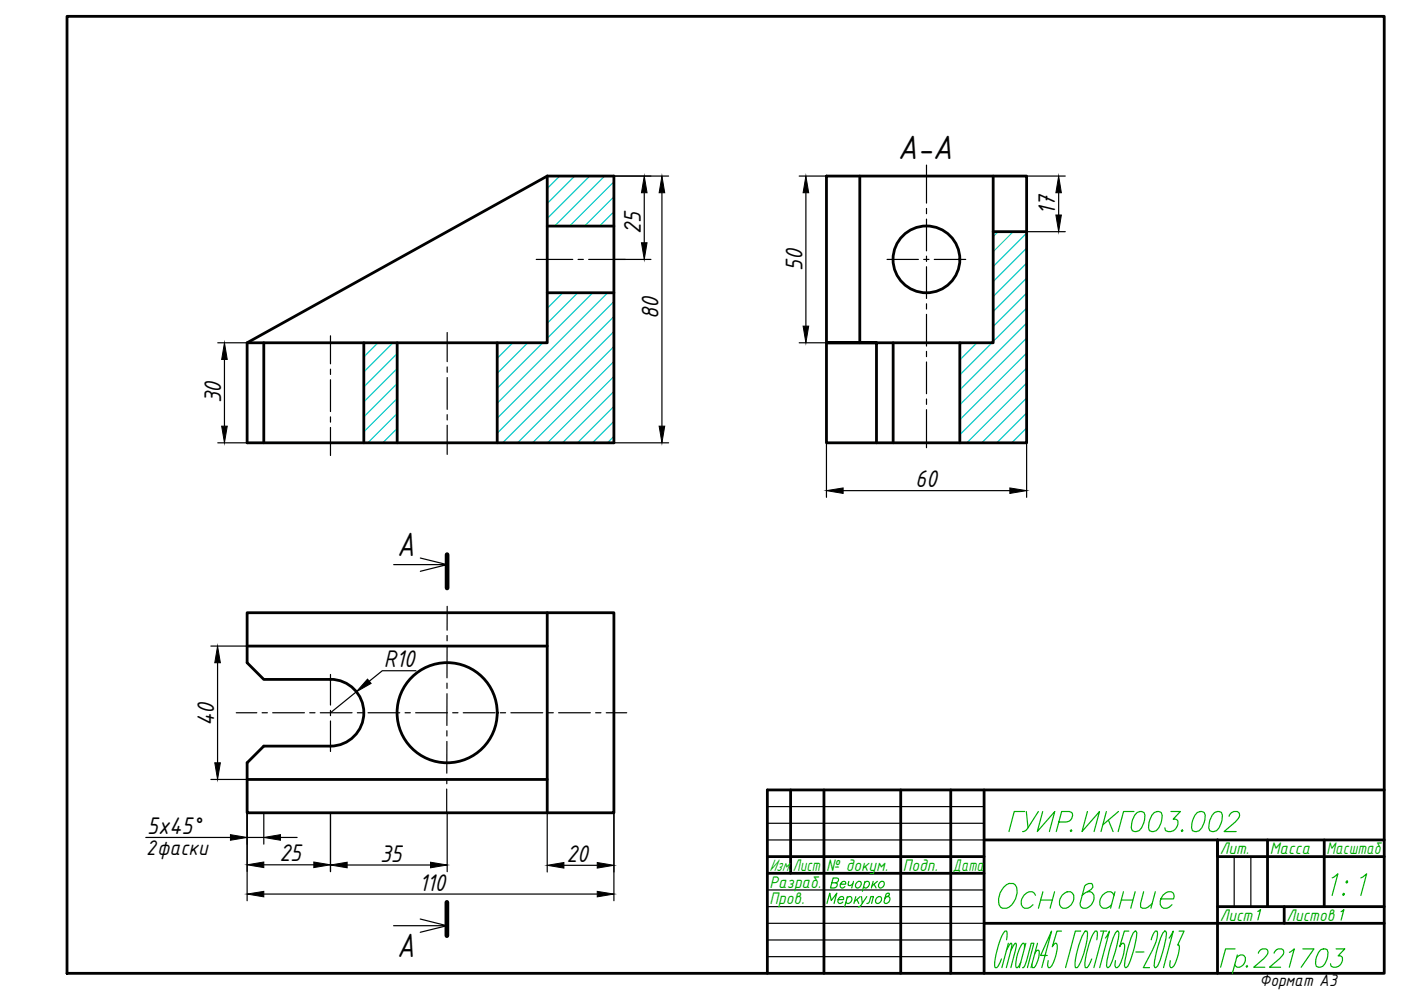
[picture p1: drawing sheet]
<svg xmlns="http://www.w3.org/2000/svg" width="297mm" height="210mm" viewBox="0 0 297 210" stroke-linecap="round" stroke-linejoin="round" font-family="sans-serif">
<!-- layer: 0 -->
<g fill="none" stroke="#000" stroke-width=".59">
<path d="M14.2 3.5h279.3v202.9h-279.3zM116 37.3v35.4h-63.6M175.2 37.3h42.5v56.6h-42.5zM182.3 37.3v35.4M210.6 37.3v35.4h-35.4h10.6v21.2M116 47.9h14.2M210.6 49.1h7.1M52.4 72.7l63.6-35.4h14.2v56.6h-77.8zM55.9 72.7v21.2M77.1 72.7v21.2M84.2 72.7v21.2M105.4 72.7v21.2"/>
<path d="M116 62.1h14.2M189.4 72.7v21.2M203.5 72.7v21.2M52.4 137v3.5l3.5 3.6h14.2M52.4 137v-7.1h77.8v42.4h-77.8v-7M52.4 137h63.6M116 129.9v42.4M70.1 144a7.1 7.1 0 0 1 7 7.1 7.1 7.1 0 0 1-7 7.1h-14.2l-3.5 3.5v3.6M52.4 165.3h63.6M167.6 167.5v17.7M174.7 167.5v38.9M191 167.5v38.9"/>
<path d="M201.6 167.5v38.9M208.6 167.5v38.9M208.6 178.1h84.9M268.7 178.1v14.1M280.8 178.1v14.1M293.5 167.5h-130.8v38.9M162.7 181.6h45.9M162.7 185.2h45.9M208.6 195.8h84.9M258.1 192.2h35.4M272.3 192.2v3.6M293.5 181.6h-35.4v-3.5v28.3"/>
<circle cx="196.4" cy="55" r="7.1"/>
<circle cx="94.8" cy="151.1" r="10.6"/>
</g>
<g fill="none" stroke="#000" stroke-width=".25">
<path d="M83.5 119.7h11.3l-5.7 1.4M89.1 118.3l5.7 1.4M162.7 171h45.9M162.7 174.6h45.9M162.7 178.1h45.9M89.1 194.9l5.6 1.4h-11.3M94.7 196.3l-5.6 1.4M162.7 188.7h45.9M162.7 192.2h45.9M162.7 199.3h45.9M162.7 195.8h45.9M261.7 181.6v10.6"/>
<path d="M265.2 181.6v10.6M162.7 202.8h45.9"/>
</g>
<g fill="none" stroke="#00c7c7" stroke-width=".25">
<path d="M118.7 37.3l-2.7 2.7M121.8 37.3l-5.8 5.9M125 37.3l-9 9M128.2 37.3l-10.6 10.6M130.2 38.5l-9.4 9.4M130.2 41.7l-6.3 6.2M130.2 44.9l-3.1 3M211.7 49.1l-1.1 1.1M214.8 49.1l-4.2 4.3M217.7 49.5l-7.1 7.1M217.7 52.6l-7.1 7.1M217.7 55.8l-7.1 7.1"/>
<path d="M217.7 59l-7.1 7.1M80.1 72.7l-3 3M83.3 72.7l-6.2 6.2M84.2 75l-7.1 7M84.2 78.1l-7.1 7.1M105.5 72.7l-.1 .1M108.7 72.7l-3.3 3.3M111.9 72.7l-6.5 6.5M115.1 72.7l-9.7 9.6M116.1 62.1l-.1 .1M119.3 62.1l-3.3 3.3M122.5 62.1l-6.5 6.5"/>
<path d="M125.7 62.1l-9.7 9.6M128.8 62.1l-23.4 23.4M130.2 63.9l-24.8 24.8M130.2 67.1l-24.8 24.8M130.2 70.3l-23.6 23.6M130.2 73.5l-20.5 20.4M130.2 76.6l-17.3 17.3M130.2 79.8l-14.1 14.1M204 72.7l-.5 .4M207.1 72.7l-3.6 3.6M210.3 72.7l-6.8 6.8M217.7 62.2l-7.1 7"/>
<path d="M217.7 65.3l-7.1 7.1M217.7 68.5l-14.2 14.2M217.7 71.7l-14.2 14.1M217.7 74.9l-14.2 14.1M217.7 78l-14.2 14.2M84.2 81.3l-7.1 7.1M84.2 84.5l-7.1 7.1M84.2 87.7l-6.2 6.2M84.2 90.8l-3 3.1M130.2 83l-10.9 10.9M130.2 86.2l-7.8 7.7M130.2 89.3l-4.6 4.6"/>
<path d="M130.2 92.5l-1.4 1.4M217.7 81.2l-12.7 12.7M217.7 84.4l-9.5 9.5M217.7 87.6l-6.4 6.3M217.7 90.7l-3.2 3.2"/>
</g>
<g fill="none" stroke="#000" stroke-width=".25">
<path d="M196.4 35v8.1M113.7 55h7.7M122.6 55h1.1M124.8 55h7.8M188.1 55h6.6M195.8 55h1.2M196.4 44.2v1.1M196.4 46.5v6.7M196.4 54.3v1.1M196.4 56.6v6.7M198.1 55h6.7M70.1 71.2v5.9"/>
<path d="M70.1 78.3v1.1M94.8 70.5v6.2M94.8 77.8v1.1M196.4 64.4v1.1M196.4 66.6v6.8M196.4 74.5v1.1M196.4 76.7v6.8M70.1 80.5v6.8M70.1 88.4v1.1M70.1 90.6v6M94.8 80v6.8M94.8 87.9v1.1"/>
<path d="M94.8 90.2v6.1M196.4 84.6v1.1M196.4 86.9v8M94.8 134.7v1.2M94.8 137v6.7M94.8 128.6v5M50.1 151.1h4.3M55.6 151.1h1.1M57.8 151.1h6.7M65.7 151.1h1.1M67.9 151.1h6.7M70.1 143v6.5"/>
<path d="M70.1 150.6v1.1M70.1 152.9v6.4M75.8 151.1h1.1M78 151.1h6.8M85.9 151.1h1.1M88.1 151.1h6.8M94.7 157.2v6.7M94.7 154.9v1.2M94.8 144.8v1.2M94.8 147.1l-.1 6.7M96 151.1h1.1M98.2 151.1h6.8"/>
<path d="M106.1 151.1h1.1M108.3 151.1h6.8M116.2 151.1h1.1M118.4 151.1h6.8M126.3 151.1h1.1M128.5 151.1h4.4M94.7 167.3v5M94.7 165.1v1.1"/>
</g>
<g fill="none" stroke="#000" stroke-width=".25">
<path d="M130.2 37.3h11.6M169.4 37.3h5.8M217.7 37.3h8.2M130.2 55h7.8M136.6 40.9v10.6M140.3 40.9v49.5M170.9 40.9v28.2M217.7 49.1h8.2M224.5 40.9v4.7M46.2 72.7h6.2M47.6 76.2v14.2M169.4 72.7h5.8"/>
<path d="M46.2 93.9h6.2M130.2 93.9h11.6M175.2 93.9v11.5M217.7 93.9v11.5M178.8 104h35.3M44.7 137h7.7M46.1 140.5v21.2M75.6 146.7l-5.5 4.4M88.2 142.2h-7.1l-2.8 2.2M30.9 177.6h18M44.7 165.3h7.7M52.4 172.3v18.7"/>
<path d="M52.4 177.6h3.5M55.9 172.3v6.7M59.5 177.6h3.5M70.1 172.3v12.5M94.8 172.3v12.5M116 172.3v12.6M130.2 172.3v18.7M55.9 189.6h70.7M55.9 183.4h10.6M73.6 183.4h17.7M119.6 183.5h7"/>
</g>
<g fill="#000" stroke="#000" stroke-width=".21">
<path d="M136.6 37.3l.6 3.6h-1.2zM136 51.5h1.2l-.6 3.5zM140.3 37.3l.6 3.6h-1.2zM170.9 37.3l.6 3.6h-1.2zM224.5 37.3l.5 3.6h-1.1zM223.9 45.6h1.1l-.5 3.5zM47.6 72.7l.6 3.5h-1.2zM170.3 69.1h1.2l-.6 3.6zM47 90.4h1.2l-.6 3.5zM139.7 90.4h1.2l-.6 3.5zM175.2 104l3.6-.5v1.1zM214.1 103.5l3.6 .5-3.6 .6z"/>
<path d="M46.1 137l.6 3.5h-1.2zM77.9 144l.8 .9-3.1 1.8zM45.5 161.7h1.2l-.6 3.6zM48.9 177l3.5 .6-3.5 .6zM55.9 177.6l3.6-.6v1.2zM52.4 189.6l3.5-.6v1.2zM52.4 183.4l3.5-.6v1.2zM66.5 182.8l3.6 .6-3.6 .6zM70.1 183.4l3.5-.6v1.2zM91.3 182.8l3.5 .6-3.5 .6zM116 183.5l3.6-.6v1.2zM126.6 182.9l3.6 .6-3.6 .6z"/>
<path d="M126.6 189l3.6 .6-3.6 .6z"/>
</g>
<!-- layer: 0 -->
<path d="M94.8 117.6v7.1M94.7 191.3v7.1" fill="none" stroke="#000" stroke-width=".99"/>
<g fill="none" stroke="#00ad00" stroke-width=".25">
<path d="M175.3 191.6l.6-2.2 .3 1.5 1.2-1.5-.6 2.2M176.4 187.2l1 .1a.69 .69 0 0 1-.5 1h-.8l.5-2.1h.8l.4 .2-.1 .4-.5 .4M177.7 190.7h1.1v-.4a.78 .78 0 0 0-1 .1 .78 .78 0 0 0 0 1 .63 .63 0 0 0 .9-.1M178.2 187.5h1.1v-.4a.74 .74 0 0 0-1 .2 .74 .74 0 0 0 .1 1l.7-.3M179.6 190.4a.56 .56 0 0 1 .5-.3 .56 .56 0 0 1 .5 .3 .77 .77 0 0 1-.3 1 .77 .77 0 0 1-.9-.1M179.7 190.1l-.6 2.2M180 186.9l-.2 .8 .2 .1h.3l.5-.4M181 186.9l-.4 1.4M181.4 190.1l-.4 1.5M181.6 187.2a.54 .54 0 0 1 .5-.3 .54 .54 0 0 1 .5 .3 .74 .74 0 0 1-.3 .9 .74 .74 0 0 1-.9-.1zM181.7 190.7l.4 .9M182.4 190.1l-1.2 1"/>
<path d="M182.7 190.1l.1 1.5 1-1.5M182.8 191.6a1.07 1.07 0 0 1-.8 .7M183.3 187.2a.56 .56 0 0 1 1 0 .75 .75 0 0 1-.3 .9 .75 .75 0 0 1-.9-.1M183.4 186.9l-.6 2.1M183.8 191.6l.4-.2 .4-1.3h.6l-.4 1.5M185.1 186.9l-.4 1.4M185.3 187.5l.4 .8M185.9 190.4a.58 .58 0 0 1 .5-.3 .58 .58 0 0 1 .5 .3 .77 .77 0 0 1-.3 1 .77 .77 0 0 1-1-.1zM186 186.9l-1.1 1M186.5 187.2a.56 .56 0 0 1 1 0 .82 .82 0 0 1-1.1 1 .75 .75 0 0 1 .1-1zM188.1 190.1h.3a.78 .78 0 0 1 .1 1.1 .78 .78 0 0 1-1 .2l.4-1.8 .6-.2 .1 .3-.2 .2-.8 .5M213.4 199.3l.1-1.5-.1-.4h-.4a14.1 14.1 0 0 0-2.1 7.4l.1 .4h.4l.9-1.9"/>
<path d="M213.8 200l-1.4 5.2M217.5 200l-1.4 5.2M220 200l-1.4 5.2M225.1 197.4h-1l-1 3.3 .6-.7h.3a3.9 3.9 0 0 1-.2 2.9l-.8 1.9-.4 .4h-.3l-.2-.4 .1-1.1M229.1 197.4h-1.1l-2.1 7.8M230.1 197.4h.4a13.6 13.6 0 0 1-2.1 7.8h-.4a14.2 14.2 0 0 1 2.1-7.8zM232.5 199.3l.2-1.5-.1-.4h-.4a14.1 14.1 0 0 0-2.2 7.4l.1 .4h.4l1-1.9M233.3 197.4h1.4M234 197.4l-2.1 7.8M234.4 198.9l.8-1.5-2 7.8M236.5 197.8l.4-.4h.2l.1 .4a23.4 23.4 0 0 1-1.8 7l-.4 .4h-.2l-.2-.4a23 23 0 0 1 1.9-7zM239.3 197.4h-.9l-1 3.3 .6-.7h.3a4.2 4.2 0 0 1-.3 2.9l-.7 1.9-.4 .4h-.3l-.2-.4 .1-1.1"/>
<path d="M240.3 197.8l.4-.4h.2l.1 .4a22.4 22.4 0 0 1-1.8 7l-.4 .4h-.2l-.2-.4a23.7 23.7 0 0 1 1.9-7zM244.1 199.3l.6-1.5 .2-.4h.4a6.2 6.2 0 0 1-1 4.1l-1.9 3.7h1.3M246.6 197.8l.3-.4h.2l.2 .4a24.1 24.1 0 0 1-1.8 7l-.4 .4h-.2l-.2-.4a22 22 0 0 1 1.9-7zM247.9 198.9l.9-1.5-2.1 7.8M250 197.4h1l-1.3 3h.3a7.6 7.6 0 0 1-1.1 4.4l-.4 .4h-.3l-.2-.4 .1-1.1M266.7 193.2l.6-.4-.6 2.2M284.3 193.3l.6-.4-.6 2.2M213.4 201.5l.6-1.1 .3-.4h.2l.1 .4-.3 1.1-.9 3.7M214.3 201.5l.6-1.1 .3-.4h.2l.1 .4-.2 1.1-1 3.7M216.8 205.2h.2l.3-.4 .4-1.1 .9-3.7h.6l-1.4 5.2M217.2 201.1l-.1-1.1h-.3a7.6 7.6 0 0 0-1.3 5.2h.2l.7-1.1M219.4 202.2l.5-.7h.3a3.2 3.2 0 0 1-.5 2.9l-.4 .8h-.4l-.1-.8"/>
<path d="M222 202.6h-1.4l2.4-5.2-2.1 7.8M240.8 201.8h1.7M261.9 201.2h-2.1l-1 3.9M262.2 203a1.04 1.04 0 0 1 1.8 0 1.69 1.69 0 0 1-1.7 2.1l-.5-.6M262.3 202.5l-1 3.9M264.4 204.7l-.2 .2 .1 .2 .2-.2M266.8 202.1a1.17 1.17 0 0 1 2-.6 1.6 1.6 0 0 1-.8 1.7l-2.2 1.9h2.4M270.1 202.1a1.17 1.17 0 0 1 2-.6 1.51 1.51 0 0 1-.8 1.7l-2.1 1.9h2.3M273.4 201.9l1-.7-1 3.9M276.2 201.2h2.4l-2.7 3.9M280 201.4l.6-.2 .8 .2a3.5 3.5 0 0 1-1 3.5l-.5 .2-.8-.2a3.5 3.5 0 0 1 .9-3.5zM283.3 201.2h1.8l-1.4 1.5h.5l.3 .2a1.53 1.53 0 0 1-.5 1.8 1.53 1.53 0 0 1-1.8 0l-.1-.4"/>
</g>
<text font-size="9.3" fill="#00ad00" x="211" y="193.7">Основание</text>
<text font-size="8.4" fill="#00ad00" x="281.5" y="191.2">1:1</text>
<text font-size="7.9" fill="#00ad00" x="213.1" y="177.4">ГУИР.ИКГ003.002</text>
<g font-size="7.7">
<text x="190.4" y="33.7">A-A</text>
<text x="84.2" y="118">A</text>
<text x="84.2" y="203">A</text>
</g>
<g font-size="5.5">
<text x="223.7" y="45.6" transform="rotate(-90 223.7 45.6)">17</text>
<text x="135.9" y="49.7" transform="rotate(-90 135.9 49.7)">25</text>
<text x="170.2" y="57.5" transform="rotate(-90 170.2 57.5)">50</text>
<text x="139.6" y="67.5" transform="rotate(-90 139.6 67.5)">80</text>
<text x="46.9" y="85.5" transform="rotate(-90 46.9 85.5)">30</text>
<text x="194" y="103.3">60</text>
<text x="81.4" y="141.5">R10</text>
<text x="45.4" y="154" transform="rotate(-90 45.4 154)">40</text>
<text x="31.2" y="176.9">5x45°</text>
<text x="59.2" y="182.6">25</text>
<text x="80.6" y="182.7">35</text>
<text x="120.1" y="182.8">20</text>
<text x="88.9" y="188.9">110</text>
</g>
<text font-size="4.8" x="31" y="181.3">2фаски</text>
<g font-size="3.8" fill="#00ad00">
<text x="163.2" y="184.7">Изм.</text>
<text x="168.1" y="184.7">Лист</text>
<text x="175.2" y="184.7">№ докум.</text>
<text x="191.4" y="184.7">Подп.</text>
<text x="202" y="184.7">Дата</text>
<text x="258.6" y="181.1">Лит.</text>
<text x="269.2" y="181.1">Масса</text>
<text x="281.2" y="181.1">Масштаб</text>
<text x="163.2" y="188.2">Разраб.</text>
<text x="163.2" y="191.7">Пров.</text>
<text x="258.6" y="195.3">Лист</text>
<text x="272.8" y="195.3">Листов</text>
</g>
<text font-size="3.8" x="267" y="209">Формат А3</text>
</svg>
